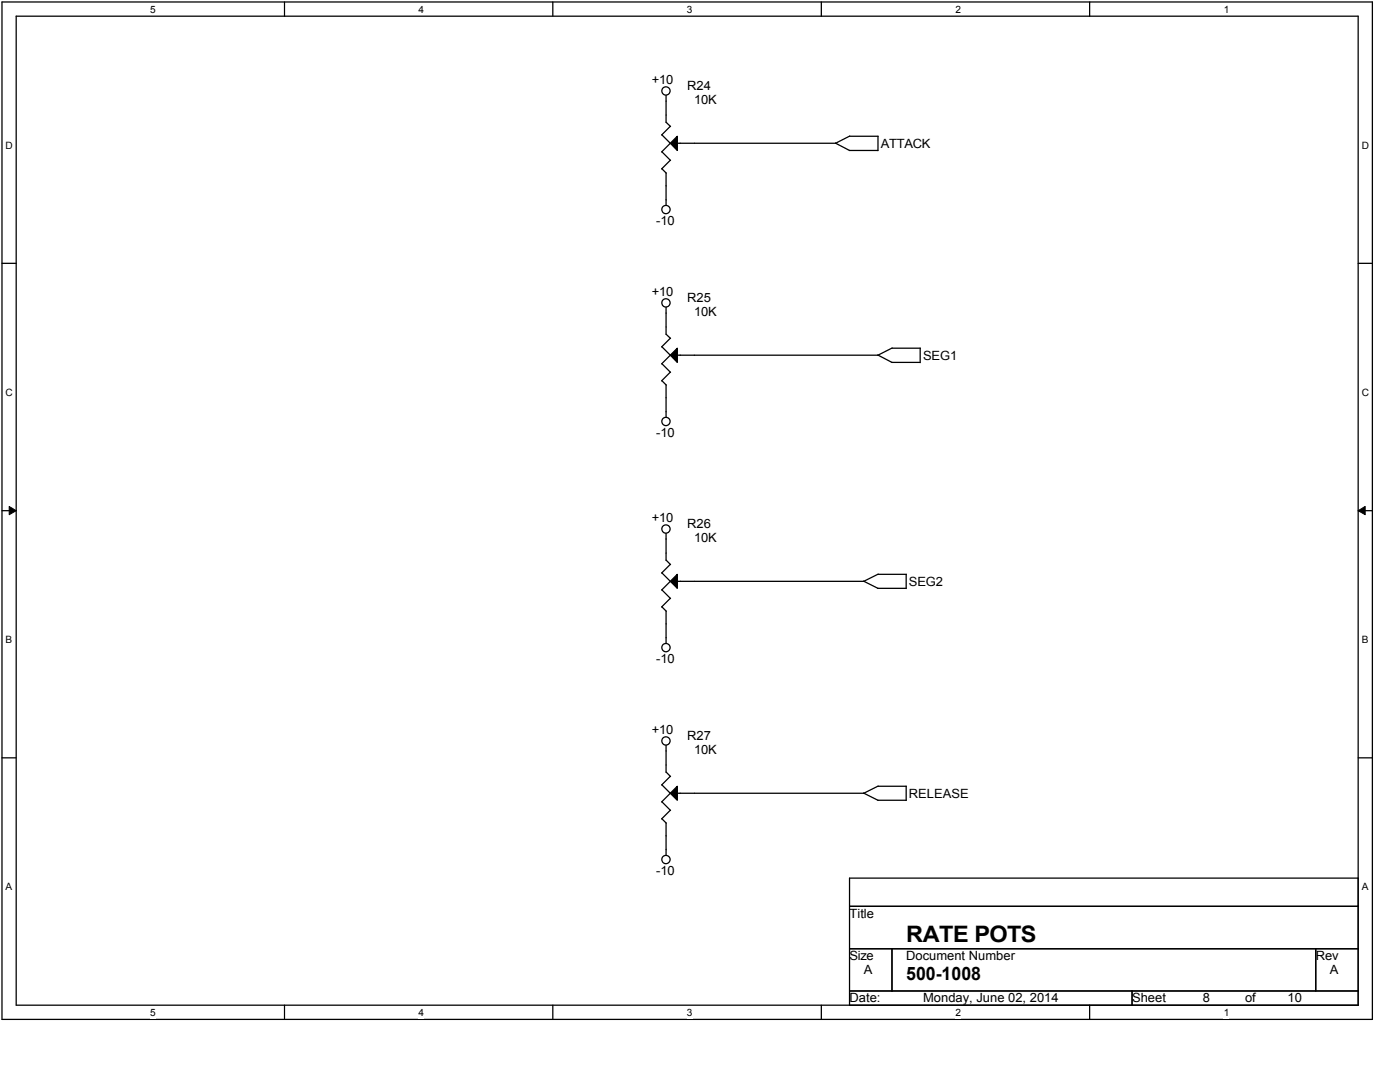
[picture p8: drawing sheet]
<svg xmlns="http://www.w3.org/2000/svg" width="279mm" height="216mm" viewBox="0 0 279 216" stroke-linecap="round" stroke-linejoin="round" font-family="sans-serif">
<path d="M.4 .4h273.5v203h-273.5zM3.2 3.2h267.9v197.4h-267.9z" fill="none" stroke="#000" stroke-width=".25"/>
<g fill="#fff">
<path d="M30 .7h1.1v2.3h-1.1z"/>
<path d="M30 200.9h1.1v2.3h-1.1z"/>
</g>
<path d="M56.8 .4v2.8M56.8 200.6v2.8" fill="none" stroke="#000" stroke-width=".25"/>
<g fill="#fff">
<path d="M83.5 .7h1.1v2.3h-1.1z"/>
<path d="M83.5 200.9h1.1v2.3h-1.1z"/>
</g>
<path d="M110.3 .4v2.8M110.3 200.6v2.8" fill="none" stroke="#000" stroke-width=".25"/>
<g fill="#fff">
<path d="M137.1 .7h1.1v2.3h-1.1z"/>
<path d="M137.1 200.9h1.1v2.3h-1.1z"/>
</g>
<path d="M163.9 .4v2.8M163.9 200.6v2.8" fill="none" stroke="#000" stroke-width=".25"/>
<g fill="#fff">
<path d="M190.7 .7h1.1v2.3h-1.1z"/>
<path d="M190.7 200.9h1.1v2.3h-1.1z"/>
</g>
<path d="M217.5 .4v2.8M217.5 200.6v2.8" fill="none" stroke="#000" stroke-width=".25"/>
<g fill="#fff">
<path d="M244.2 .7h1.1v2.3h-1.1z"/>
<path d="M244.2 200.9h1.1v2.3h-1.1z"/>
<path d="M1.1 27.9h1.5v2.2h-1.5z"/>
<path d="M271.8 27.9h1.4v2.2h-1.4z"/>
<path d="M1.1 77.2h1.5v2.2h-1.5z"/>
<path d="M271.8 77.2h1.4v2.2h-1.4z"/>
</g>
<path d="M.4 52.5h2.8M271.1 52.5h2.8" fill="none" stroke="#000" stroke-width=".25"/>
<g fill="#fff">
<path d="M1.1 126.5h1.3v2.3h-1.3z"/>
<path d="M271.8 126.5h1.3v2.3h-1.3z"/>
</g>
<path d="M.4 101.9h2.8M271.1 101.9h2.8" fill="none" stroke="#000" stroke-width=".25"/>
<path d="M1.8 101.1l1.4 .8-1.4 .8zM271.1 101.9l1.3-.8v1.6z" fill="#000"/>
<path d="M1.8 101.1l1.4 .8-1.4 .8zM271.1 101.9l1.3-.8v1.6z" fill="none" stroke="#000" stroke-width=".2"/>
<g fill="#fff">
<path d="M1.1 175.9h1.3v2.2h-1.3z"/>
<path d="M271.8 175.9h1.3v2.2h-1.3z"/>
</g>
<g fill="none" stroke="#000" stroke-width=".25">
<path d="M132.9 19v5.4M132.1 26.9l1.7 1.7M132.1 30.3l1.7 1.7M132.1 33.7l.9 .9M132.9 34.5v6.5M132.9 24.4l.9 .8M133.8 28.6l1.4-1.4v2.8zM133.8 25.2l-1.8 1.7M133.8 28.6l-1.8 1.7M133.8 32l-1.8 1.7M135.2 28.6h31.6M166.7 28.5l2.8 1.5"/>
<path d="M169.5 30h5.7M169.5 27.2h5.8M169.6 27.1l-2.8 1.5M175.2 27.2v2.9M132.1 69.2l1.7 1.7M132.1 72.6l1.7 1.7M132.1 76l.9 .8M132.9 61.3v5.4l.9 .8M132.9 76.8v6.5M133.8 67.5l-1.8 1.7M133.8 70.9l-1.8 1.7M133.8 74.3l-1.8 1.7"/>
<path d="M135.2 69.5v2.8l-1.4-1.4zM135.2 70.9h40.1M175.2 70.8l2.8 1.5M178 72.3h5.6M178 69.5h5.7M178.1 69.4l-2.9 1.5M183.6 69.5v2.9M132.1 114.3l1.7 1.7M132.1 117.7l1.7 1.7M132.9 106.4v5.4M132.9 111.8l.9 .9M133.8 116l1.4-1.4v2.8z"/>
<path d="M133.8 112.6l-1.8 1.7M133.8 116l-1.8 1.7M133.8 119.4l-1.8 1.7M135.2 116h37.2M172.3 116l2.9 1.4M175.2 117.4h5.6M175.2 114.6h5.7M175.3 114.6l-2.9 1.4M180.8 114.6v2.8M132.1 121.1l.9 .9M132.9 121.9v6.5M.4 151.2h2.8"/>
<path d="M132.1 156.6l1.7 1.7M132.1 160l1.7 1.7M132.9 148.7v5.4M132.9 154.1l.9 .8M133.8 154.9l-1.8 1.7M133.8 158.3l-1.8 1.7M135.2 156.9v2.8l-1.4-1.4zM135.2 158.3h37.2M172.3 158.2l2.9 1.5M175.2 159.7h5.6M175.2 156.9h5.7M175.3 156.8l-2.9 1.5"/>
<path d="M180.8 156.9v2.8M271.1 151.2h2.8M132.1 163.4l.9 .9M132.9 164.2v6.5M133.8 161.7l-1.8 1.7M169.5 175.2h101.6v25.4h-101.6zM169.5 180.8h101.6M169.5 189.3h101.6M169.5 197.7h101.6M178 189.3v8.4M225.9 197.7v2.9M262.6 189.3v8.4"/>
<circle cx="132.9" cy="18.1" r=".83"/>
<circle cx="132.9" cy="41.8" r=".83"/>
<circle cx="132.9" cy="60.4" r=".83"/>
<circle cx="132.9" cy="84.1" r=".83"/>
<circle cx="132.9" cy="105.6" r=".83"/>
<circle cx="132.9" cy="129.2" r=".83"/>
<circle cx="132.9" cy="147.8" r=".83"/>
<circle cx="132.9" cy="171.5" r=".83"/>
</g>
<path d="M133.8 28.6l1.4-1.4v2.8zM135.2 69.5v2.8l-1.4-1.4zM133.8 116l1.4-1.4v2.8zM135.2 156.9v2.8l-1.4-1.4z" fill="#000"/>
<text font-size="4.5" x="180.8" y="187.9">RATE POTS</text>
<text font-size="3.7" x="180.8" y="195.5">500-1008</text>
<g font-size="2.5">
<text x="130.1" y="16.8">+10</text>
<text x="137.2" y="17.9">R24</text>
<text x="138.6" y="20.8">10K</text>
<text x="175.8" y="29.5">ATTACK</text>
<text x="130.9" y="45">-10</text>
<text x="130.1" y="59.1">+10</text>
<text x="137.2" y="60.2">R25</text>
<text x="138.6" y="63">10K</text>
<text x="184.2" y="71.8">SEG1</text>
<text x="130.9" y="87.3">-10</text>
<text x="130.1" y="104.2">+10</text>
<text x="137.2" y="105.3">R26</text>
<text x="138.6" y="108.1">10K</text>
<text x="181.4" y="116.9">SEG2</text>
<text x="130.9" y="132.4">-10</text>
<text x="130.1" y="146.5">+10</text>
<text x="137.2" y="147.6">R27</text>
<text x="138.6" y="150.4">10K</text>
<text x="181.4" y="159.2">RELEASE</text>
<text x="130.9" y="174.7">-10</text>
<text x="169.5" y="183.1">Title</text>
<text x="169.5" y="191.6">Size</text>
<text x="180.8" y="191.6">Document Number</text>
<text x="262.6" y="191.6">Rev</text>
<text x="172.4" y="194.4">A</text>
<text x="265.4" y="194.4">A</text>
<text x="169.5" y="200">Date:</text>
<text x="184.2" y="200">Monday, June 02, 2014</text>
<text x="225.9" y="200">Sheet</text>
<text x="240" y="200">8</text>
<text x="248.5" y="200">of</text>
<text x="257" y="200">10</text>
</g>
<g font-size="2">
<text x="30" y="2.6">5</text>
<text x="83.5" y="2.6">4</text>
<text x="137.1" y="2.6">3</text>
<text x="190.7" y="2.6">2</text>
<text x="244.2" y="2.6">1</text>
<text x="1.1" y="29.7">D</text>
<text x="271.8" y="29.7">D</text>
<text x="1.1" y="79">C</text>
<text x="271.8" y="79">C</text>
<text x="1.1" y="128.4">B</text>
<text x="271.8" y="128.4">B</text>
<text x="1.1" y="177.7">A</text>
<text x="271.8" y="177.7">A</text>
<text x="30" y="202.7">5</text>
<text x="83.5" y="202.7">4</text>
<text x="137.1" y="202.7">3</text>
<text x="190.7" y="202.7">2</text>
<text x="244.2" y="202.7">1</text>
</g>
</svg>
